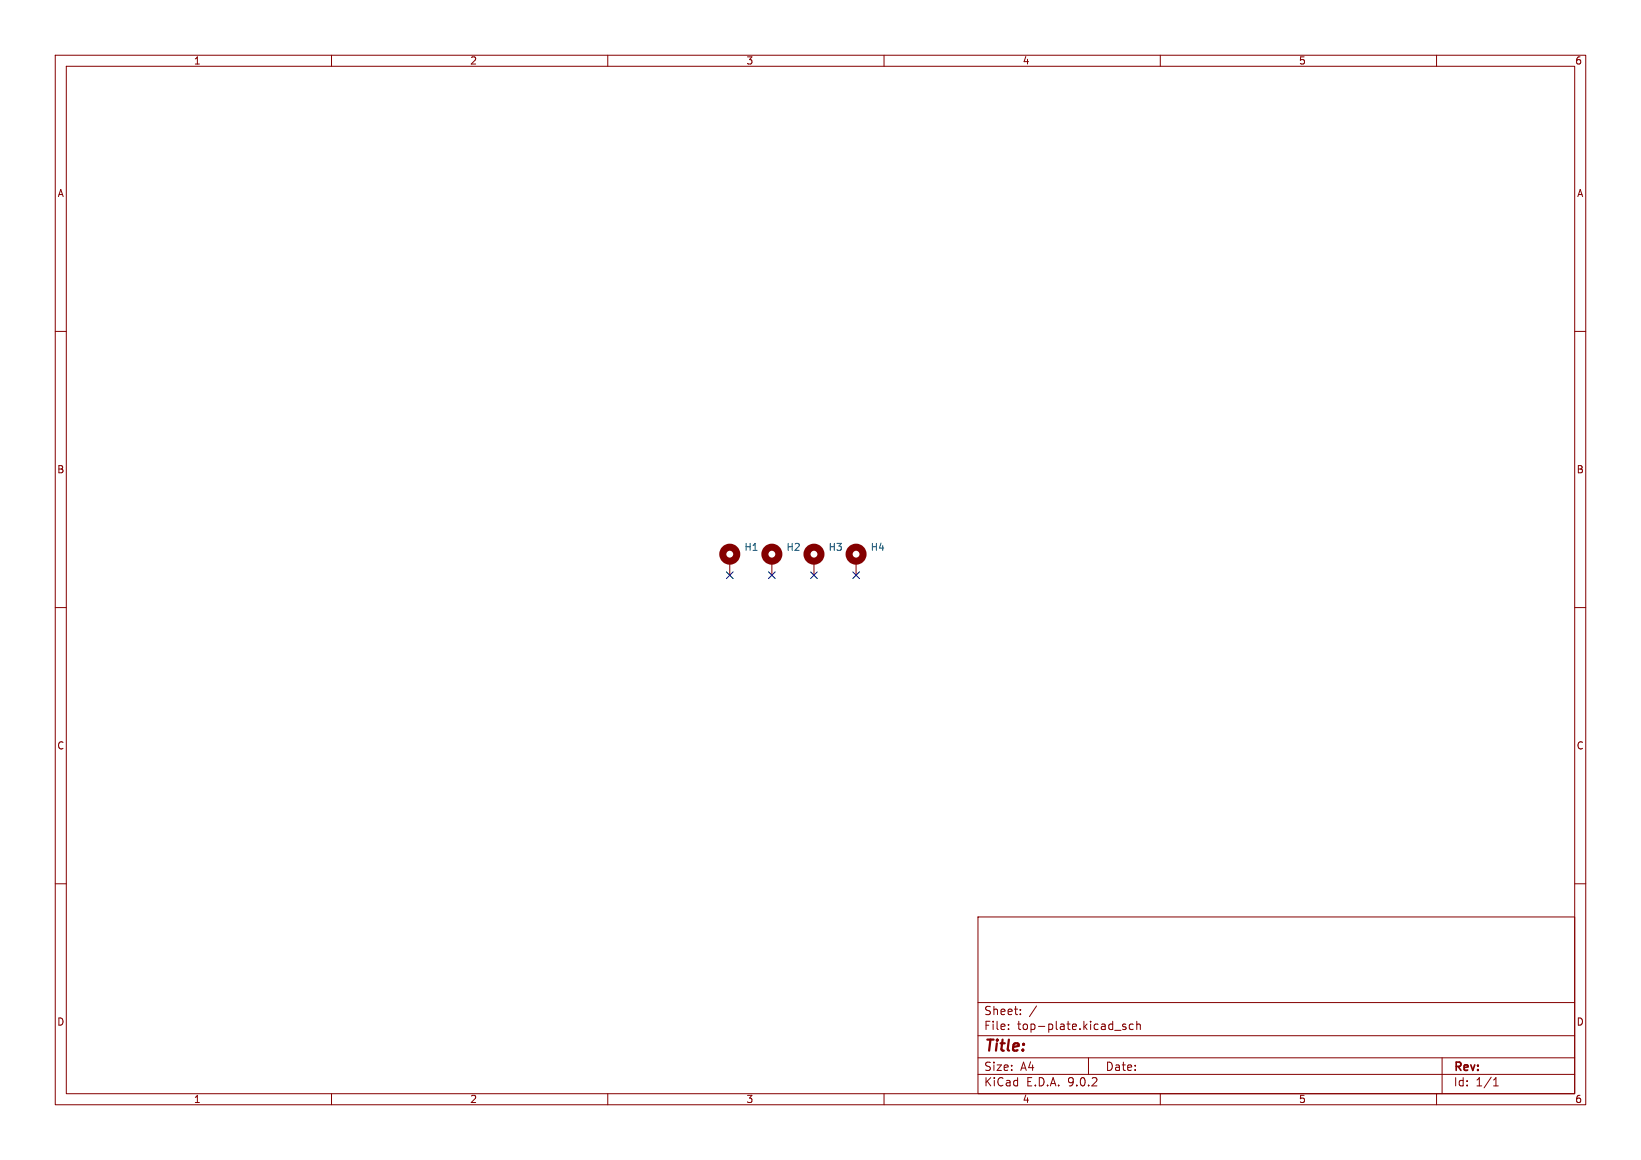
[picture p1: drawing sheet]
<svg xmlns="http://www.w3.org/2000/svg" width="297mm" height="210mm" viewBox="0 0 297 210" stroke-linecap="round" stroke-linejoin="round" font-family="sans-serif">
<g fill="none" stroke="#840000" stroke-width=".18">
<path d="M10 10h277v190h-277zM12 12h273v186h-273zM60 10v2M110 10v2M160 10v2M210 10v2M260 10v2M10 60h2M285 60h2M10 110h2M132.1 101.6v2.5M139.7 101.6v2.5"/>
<path d="M147.3 101.6v2.5M154.9 101.6v2.5M285 110h2M10 160h2M177 166h108v32h-108zM285 160h2M60 198v2M110 198v2M160 198v2M177 194.5h108M177 191.5h108M177 187.5h108"/>
<path d="M177 181.5h108M182.5 186.3v.1M182.5 185.5v.1M184.7 183.6v.1M184.7 182.8v.1M187.6 182.1l-1.3 2M197 191.5v3M201.7 186.5h1.2M203.7 185.5l-.3-.1-.2 .2v.2l.5 .2v.3h-.5M205.1 185.5l-.4-.1-.3 .3v.4l.1 .2h.6M205.7 185.5l.3-.1 .3 .1 .1 .9M205.7 184.9v1.5"/>
<path d="M210 198v2M260 198v2M261 191.5v6.5M270.3 196.6h.9M270.3 195.5l.4-.4v1.5"/>
</g>
<g fill="none" stroke="#840000" stroke-width="1.3">
<circle cx="132.1" cy="100.3" r="1.27"/>
<circle cx="139.7" cy="100.3" r="1.27"/>
<circle cx="147.3" cy="100.3" r="1.27"/>
<circle cx="154.9" cy="100.3" r="1.27"/>
</g>
<path d="M131.5 103.5l1.2 1.2M132.7 103.5l-1.2 1.2M139.1 103.5l1.2 1.2M140.3 103.5l-1.2 1.2M146.7 103.5l1.2 1.2M147.9 103.5l-1.2 1.2M154.3 103.5l1.2 1.2M155.5 103.5l-1.2 1.2" fill="none" stroke="#000084" stroke-width=".18"/>
<text font-size="2.8" fill="#840000" x="178" y="190.9">Title:</text>
<g font-size="2.1" fill="#840000">
<text x="178" y="184">Sheet:</text>
<text x="178" y="186.7">File:</text>
<text x="184.1" y="186.7">top-plate.kicad_sch</text>
<text x="178" y="196.9">KiCad</text>
<text x="178" y="194.1">Size:</text>
<text x="184.7" y="194.1">A4</text>
<text x="185.7" y="196.9">E.D.A.</text>
<text x="193.3" y="196.9">9.0.2</text>
<text x="200" y="194.1">Date:</text>
<text x="263" y="194.3">Rev:</text>
<text x="263" y="196.9">Id:</text>
<text x="267.1" y="196.9">1/1</text>
</g>
<g font-size="1.8" fill="#840000">
<text x="35" y="11.9">1</text>
<text x="85" y="11.9">2</text>
<text x="135" y="11.9">3</text>
<text x="185" y="11.9">4</text>
<text x="235" y="11.9">5</text>
<text x="285" y="11.9">6</text>
<text x="10.3" y="35.9">A</text>
<text x="285.3" y="35.9">A</text>
<text x="10.3" y="85.9">B</text>
<text x="285.3" y="85.9">B</text>
<text x="10.3" y="135.9">C</text>
<text x="285.3" y="135.9">C</text>
<text x="10.3" y="185.9">D</text>
<text x="285.3" y="185.9">D</text>
<text x="35" y="199.9">1</text>
<text x="85" y="199.9">2</text>
<text x="135" y="199.9">3</text>
<text x="185" y="199.9">4</text>
<text x="235" y="199.9">5</text>
<text x="285" y="199.9">6</text>
</g>
<g font-size="1.8" fill="#006464">
<text x="134.6" y="99.9">H1</text>
<text x="142.2" y="99.9">H2</text>
<text x="149.9" y="99.9">H3</text>
<text x="157.5" y="99.9">H4</text>
</g>
</svg>
